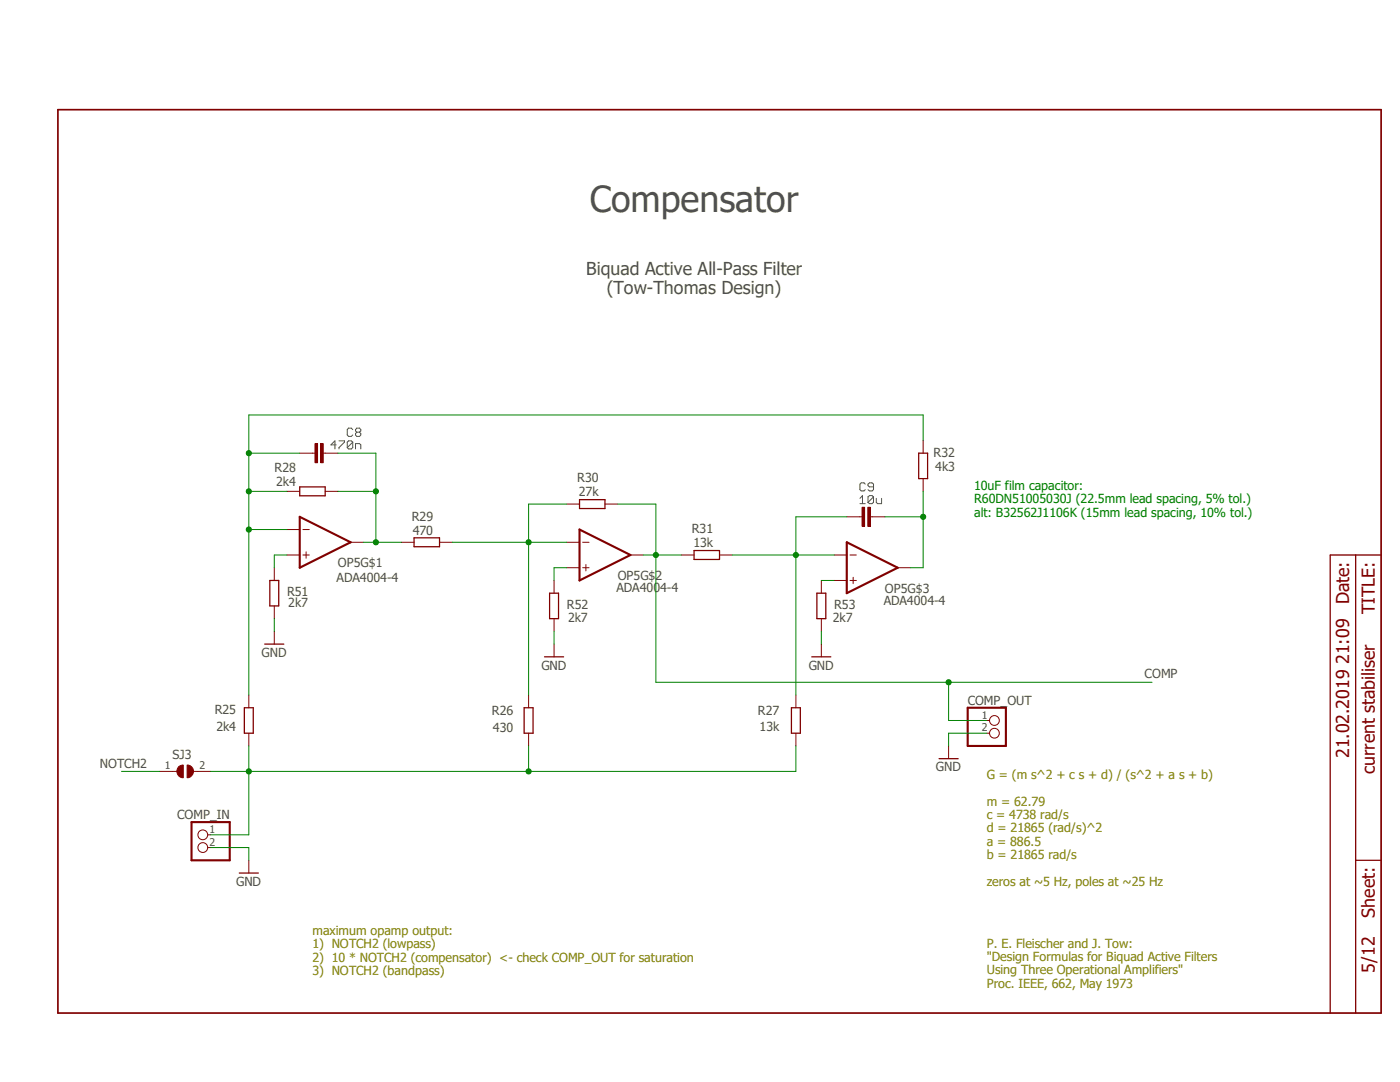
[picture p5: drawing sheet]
<svg xmlns="http://www.w3.org/2000/svg" width="279mm" height="216mm" viewBox="0 0 279 216" stroke-linecap="round" stroke-linejoin="round" font-family="sans-serif">
<path d="M11.2 21.4l265 181.1M276.2 21.4l-265 181.1" fill="none" stroke="#fff" stroke-width=".2"/>
<g fill="none" stroke="#505050" stroke-width=".2">
<path d="M67.1 88.8h-1.1l.8-.8v1.6M67.6 88h1.1v.2l-1.1 1.1v.3M70.4 88.2l-.3-.2h-.5l-.3 .2v1.1M70.4 85.7l-.3-.3h-.5l-.3 .3v1.1l.3 .3h.5l.3-.3M70.4 88.2v1.1l-.3 .3h-.5l-.3-.3M70.4 88.2l-1.1 1.1M71 89.6v-1.1h.8l.2 .3v.8M71.2 86.2l-.2-.2v-.3l.2-.3h.6l.2 .3v.3l-.2 .2M71.2 86.2l-.2 .3v.3l.2 .3h.6l.2-.3v-.3l-.2-.3M71.2 86.2h.6M171.6 99.4l.5-.5v1.6M172.7 96.6l-.3-.2h-.5l-.3 .2v1.1l.3 .3h.5l.3-.3"/>
<path d="M174.3 99.1v1.1l-.3 .3h-.5l-.3-.3M174.3 97.2h-.8l-.3-.3v-.3l.3-.2h.5l.3 .2v1.1l-.3 .3h-.5l-.3-.3M174.3 99.1l-.3-.2h-.5l-.3 .2v1.1M174.3 99.1l-1.1 1.1M174.9 99.4v.8l.2 .3h.8v-1.1M171.6 100.5h1.1"/>
</g>
<path d="M59.8 97.2h5.1v1.7h-5.1zM115.7 99.7h5v1.8h-5zM183.3 90.4h1.8v5.1h-1.8zM82.6 107.3h5.1v1.8h-5.1zM138.5 109.9h5.1v1.7h-5.1zM270.6 110.7v91.4M275.6 110.7h-10.1v91.4M48.8 141.2h1.7v5.1h-1.7zM104.6 141.2h1.8v5.1h-1.8zM157.9 141.2h1.8v5.1h-1.8zM270.6 171.7h5" fill="none" stroke="#800000" stroke-width=".25"/>
<path d="M11.6 21.9h264v180.2h-264z" fill="none" stroke="#800000" stroke-width=".34"/>
<path d="M59.8 103.1l10.2 5.1-10.2 5.1zM115.7 105.7l10.1 5-10.1 5.1zM169 108.2l10.2 5.1-10.2 5.1z" fill="none" stroke="#800000" stroke-width=".42"/>
<g fill="none" stroke="#800000" stroke-width=".2">
<path d="M57.3 98h2.5M62.4 90.4h.6M64.3 90.4h.6M64.9 98h2.5M184.2 87.9v2.5M184.2 95.5v2.5M57.3 105.7h2.5M57.3 110.7h2.5M60.5 105.7h1.2M60.5 110.7h1.2M61.1 110.1v1.3M70 108.2h2.5"/>
<path d="M80.1 108.2h2.5M87.7 108.2h2.6M113.1 108.2h2.6M113.1 113.3h2.6M113.1 100.6h2.6M116.3 108.2h1.3M116.3 113.3h1.3M116.9 112.6v1.3M120.7 100.6h2.6M125.8 110.7h2.6M136 110.7h2.5M143.6 110.7h2.5"/>
<path d="M166.5 110.7h2.5M166.5 115.8h2.5M169.6 110.7h1.3M169.6 115.8h1.3M170.3 115.2v1.3M179.2 113.3h2.5M49.7 138.7v2.5M105.5 138.7v2.5M158.8 138.7v2.5M49.7 146.3v2.5M105.5 146.3v2.5M158.8 146.3v2.5"/>
</g>
<path d="M62.9 88.5h.5v3.8h-.5z" fill-rule="evenodd" fill="#800000"/>
<path d="M62.9 88.5h.5v3.8h-.5z" fill="none" stroke="#800000" stroke-width=".2"/>
<path d="M64 88.5h.5v3.8h-.5z" fill-rule="evenodd" fill="#800000"/>
<path d="M59.8 90.4h2.6M64 88.5h.5v3.8h-.5zM64.9 90.4h2.5M171.5 103.1h.7M173.4 103.1h.7M54.7 126v2.5M110.6 128.5v2.6M163.9 128.5v2.6" fill="none" stroke="#800000" stroke-width=".2"/>
<path d="M52.8 128.5h3.8M108.7 131.1h3.8M162 131.1h3.8" fill="none" stroke="#800000" stroke-width=".25"/>
<path d="M172 101.2h.6v3.8h-.6z" fill-rule="evenodd" fill="#800000"/>
<path d="M172 101.2h.6v3.8h-.6z" fill="none" stroke="#800000" stroke-width=".2"/>
<path d="M173.2 101.2h.5v3.8h-.5z" fill-rule="evenodd" fill="#800000"/>
<path d="M169 103.1h2.5M173.2 101.2h.5v3.8h-.5zM174.1 103.1h2.5" fill="none" stroke="#800000" stroke-width=".2"/>
<path d="M37.3 152.7a1.27 1.27 0 0 1 1.3 1.2 1.27 1.27 0 0 1-1.3 1.3z" fill-rule="evenodd" fill="#800000"/>
<path d="M37.3 152.7a1.27 1.27 0 0 1 1.3 1.2 1.27 1.27 0 0 1-1.3 1.3z" fill="none" stroke="#800000" stroke-width=".2"/>
<path d="M35.6 153l1-.3v2.5a1.31 1.31 0 0 1-1.2-.8 1.31 1.31 0 0 1 .2-1.4z" fill-rule="evenodd" fill="#800000"/>
<g fill="none" stroke="#800000" stroke-width=".2">
<path d="M54.7 113.3v2.5M110.6 115.8v2.6M163.9 115.8v2.6M54.7 120.9v2.5M110.6 123.4v2.6M163.9 123.4v2.6M31.9 153.9h3.4M35.6 153l1-.3v2.5a1.31 1.31 0 0 1-1.2-.8 1.31 1.31 0 0 1 .2-1.4zM38.6 153.9h3.4M189.3 148.8v2.6M196.9 143.8h.6M196.9 146.3h.6"/>
<path d="M41.5 166.6h.5M41.5 169.1h.5M49.7 171.7v2.5"/>
<circle cx="198.5" cy="143.8" r=".98"/>
<circle cx="198.5" cy="146.3" r=".98"/>
<circle cx="40.5" cy="169.1" r=".98"/>
<circle cx="40.5" cy="166.6" r=".98"/>
</g>
<path d="M53.8 115.8h1.8v5.1h-1.8zM109.7 118.4h1.8v5h-1.8zM163 118.4h1.8v5h-1.8zM187.4 151.4h3.8M47.8 174.2h3.8" fill="none" stroke="#800000" stroke-width=".25"/>
<path d="M193.1 141.2h7.6v7.6h-7.6zM38.2 164h7.6v7.7h-7.6z" fill="none" stroke="#800000" stroke-width=".42"/>
<path d="M49.7 98h7.6M59.8 90.4h-10.1v15.3h7.6M54.7 123.4v2.6M110.6 126v2.5M163.9 126v2.5M196.9 146.3h-7.6v2.5M42 169.1h7.7v2.6" fill="none" stroke="#008000" stroke-width=".2"/>
<circle cx="49.7" cy="98" r=".51" fill="#008000"/>
<g fill="none" stroke="#008000" stroke-width=".2">
<path d="M49.7 105.7v33"/>
<circle cx="49.7" cy="98" r=".51"/>
</g>
<circle cx="49.7" cy="105.7" r=".51" fill="#008000"/>
<g fill="none" stroke="#008000" stroke-width=".2">
<path d="M184.2 87.9v-5.1h-134.5v7.6"/>
<circle cx="49.7" cy="105.7" r=".51"/>
</g>
<circle cx="49.7" cy="90.4" r=".51" fill="#008000"/>
<g fill="none" stroke="#008000" stroke-width=".2">
<path d="M90.3 108.2h22.8"/>
<circle cx="49.7" cy="90.4" r=".51"/>
</g>
<circle cx="105.5" cy="108.2" r=".51" fill="#008000"/>
<g fill="none" stroke="#008000" stroke-width=".2">
<path d="M113.1 100.6h-7.6v38.1M158.8 110.7h7.7M169 103.1h-10.2v35.6"/>
<circle cx="105.5" cy="108.2" r=".51"/>
</g>
<circle cx="158.8" cy="110.7" r=".51" fill="#008000"/>
<g fill="none" stroke="#008000" stroke-width=".2">
<path d="M67.4 98h7.6v10.2M72.5 108.2h7.6M146.1 110.7h12.7"/>
<circle cx="158.8" cy="110.7" r=".51"/>
</g>
<circle cx="75" cy="108.2" r=".51" fill="#008000"/>
<g fill="none" stroke="#008000" stroke-width=".2">
<path d="M67.4 90.4h7.6v7.6"/>
<circle cx="75" cy="108.2" r=".51"/>
</g>
<circle cx="75" cy="98" r=".51" fill="#008000"/>
<g fill="none" stroke="#008000" stroke-width=".2">
<path d="M128.4 110.7h7.6M130.9 100.6v10.1"/>
<circle cx="75" cy="98" r=".51"/>
</g>
<circle cx="130.9" cy="110.7" r=".51" fill="#008000"/>
<g fill="none" stroke="#008000" stroke-width=".2">
<path d="M123.3 100.6h7.6M130.9 110.7v25.4h99M189.3 136.1v7.7"/>
<circle cx="130.9" cy="110.7" r=".51"/>
</g>
<circle cx="189.3" cy="136.1" r=".51" fill="#008000"/>
<g fill="none" stroke="#008000" stroke-width=".2">
<path d="M184.2 98v15.3h-2.5M176.6 103.1h7.6M189.3 143.8h7.6"/>
<circle cx="189.3" cy="136.1" r=".51"/>
</g>
<circle cx="184.2" cy="103.1" r=".51" fill="#008000"/>
<g fill="none" stroke="#008000" stroke-width=".2">
<path d="M24.3 153.9h7.6M49.7 148.8v5.1M105.5 148.8v5.1h-63.5"/>
<circle cx="184.2" cy="103.1" r=".51"/>
</g>
<circle cx="49.7" cy="153.9" r=".51" fill="#008000"/>
<g fill="none" stroke="#008000" stroke-width=".2">
<path d="M158.8 148.8v5.1h-53.3"/>
<circle cx="49.7" cy="153.9" r=".51"/>
</g>
<circle cx="105.5" cy="153.9" r=".51" fill="#008000"/>
<g fill="none" stroke="#008000" stroke-width=".2">
<path d="M57.3 110.7h-2.6v2.6M113.1 113.3h-2.5v2.5M163.9 115.8h2.6M49.7 153.9v12.7h-7.7"/>
<circle cx="105.5" cy="153.9" r=".51"/>
</g>
<text font-size="7.2" fill="#505050" x="117.7" y="42.2">Compensator</text>
<g font-size="3.6" fill="#505050">
<text x="117" y="54.9">Biquad Active All-Pass Filter</text>
<text x="121.1" y="58.7">(Tow-Thomas Design)</text>
</g>
<g font-size="3.6" fill="#800000">
<text x="269.3" y="120.6" transform="rotate(-90 269.3 120.6)">Date:</text>
<text x="274.4" y="122.5" transform="rotate(-90 274.4 122.5)">TITLE:</text>
<text x="269.3" y="151.3" transform="rotate(-90 269.3 151.3)">21.02.2019 21:09</text>
<text x="274.4" y="154.5" transform="rotate(-90 274.4 154.5)">current stabiliser</text>
<text x="274.4" y="183.1" transform="rotate(-90 274.4 183.1)">Sheet:</text>
<text x="274.4" y="194.1" transform="rotate(-90 274.4 194.1)">5/12</text>
</g>
<g font-size="2.5" fill="#505050">
<text x="54.8" y="94.2">R28</text>
<text x="186.3" y="91.2">R32</text>
<text x="186.7" y="94">4k3</text>
<text x="55.1" y="97">2k4</text>
<text x="115.2" y="96.3">R30</text>
<text x="115.5" y="99.1">27k</text>
<text x="82.2" y="103.9">R29</text>
<text x="82.4" y="106.7">470</text>
<text x="138.1" y="106.4">R31</text>
<text x="67.4" y="113.2">OP5G$1</text>
<text x="138.4" y="109.2">13k</text>
<text x="57.3" y="118.9">R51</text>
<text x="67.2" y="116.1">ADA4004-4</text>
<text x="123" y="118.1">ADA4004-4</text>
<text x="123.3" y="115.7">OP5G$2</text>
<text x="176.6" y="118.2">OP5G$3</text>
<text x="57.5" y="121.2">2k7</text>
<text x="113.1" y="121.5">R52</text>
<text x="113.4" y="124.2">2k7</text>
<text x="166.2" y="124.2">2k7</text>
<text x="166.5" y="121.5">R53</text>
<text x="176.4" y="120.7">ADA4004-4</text>
<text x="52.2" y="131.1">GND</text>
<text x="108" y="133.6">GND</text>
<text x="161.4" y="133.6">GND</text>
<text x="228.4" y="135.4">COMP</text>
<text x="42.8" y="142.5">R25</text>
<text x="98.2" y="142.7">R26</text>
<text x="151.2" y="142.7">R27</text>
<text x="193.1" y="140.6">COMP_OUT</text>
<text x="43.2" y="145.8">2k4</text>
<text x="98.4" y="146.1">430</text>
<text x="151.6" y="145.8">13k</text>
<text x="19.9" y="153.2">NOTCH2</text>
<text x="34.4" y="151.4">SJ3</text>
<text x="186.8" y="153.9">GND</text>
<text x="35.3" y="163.4">COMP_IN</text>
<text x="47.1" y="176.7">GND</text>
</g>
<g font-size="2.5" fill="#008000">
<text x="194.4" y="97.8">10uF film capacitor:</text>
<text x="194.4" y="100.5">R60DN51005030J (22.5mm lead spacing, 5% tol.)</text>
<text x="194.4" y="103.1">alt: B32562J1106K (15mm lead spacing, 10% tol.)</text>
</g>
<g font-size="2.5" fill="#808000">
<text x="196.9" y="155.4">G = (m s^2 + c s + d) / (s^2 + a s + b)</text>
<text x="196.9" y="160.7">m = 62.79</text>
<text x="196.9" y="163.4">c = 4738 rad/s</text>
<text x="196.9" y="166.1">d = 21865 (rad/s)^2</text>
<text x="196.9" y="168.7">a = 886.5</text>
<text x="196.9" y="171.4">b = 21865 rad/s</text>
<text x="196.9" y="176.7">zeros at ~5 Hz, poles at ~25 Hz</text>
<text x="62.4" y="186.5">maximum opamp output:</text>
<text x="62.4" y="189.2">1) NOTCH2 (lowpass)</text>
<text x="62.4" y="191.9">2) 10 * NOTCH2 (compensator) &lt;- check COMP_OUT for saturation</text>
<text x="196.9" y="189.1">P. E. Fleischer and J. Tow:</text>
<text x="196.9" y="191.7">&quot;Design Formulas for Biquad Active Filters</text>
<text x="62.4" y="194.5">3) NOTCH2 (bandpass)</text>
<text x="196.9" y="194.4">Using Three Operational Amplifiers&quot;</text>
<text x="196.9" y="197.1">Proc. IEEE, 662, May 1973</text>
</g>
<g font-size="2.1" fill="#505050">
<text x="196" y="143.4">1</text>
<text x="196" y="145.9">2</text>
<text x="32.9" y="153.5">1</text>
<text x="39.8" y="153.5">2</text>
<text x="41.8" y="166.2">1</text>
<text x="41.8" y="168.8">2</text>
</g>
</svg>
